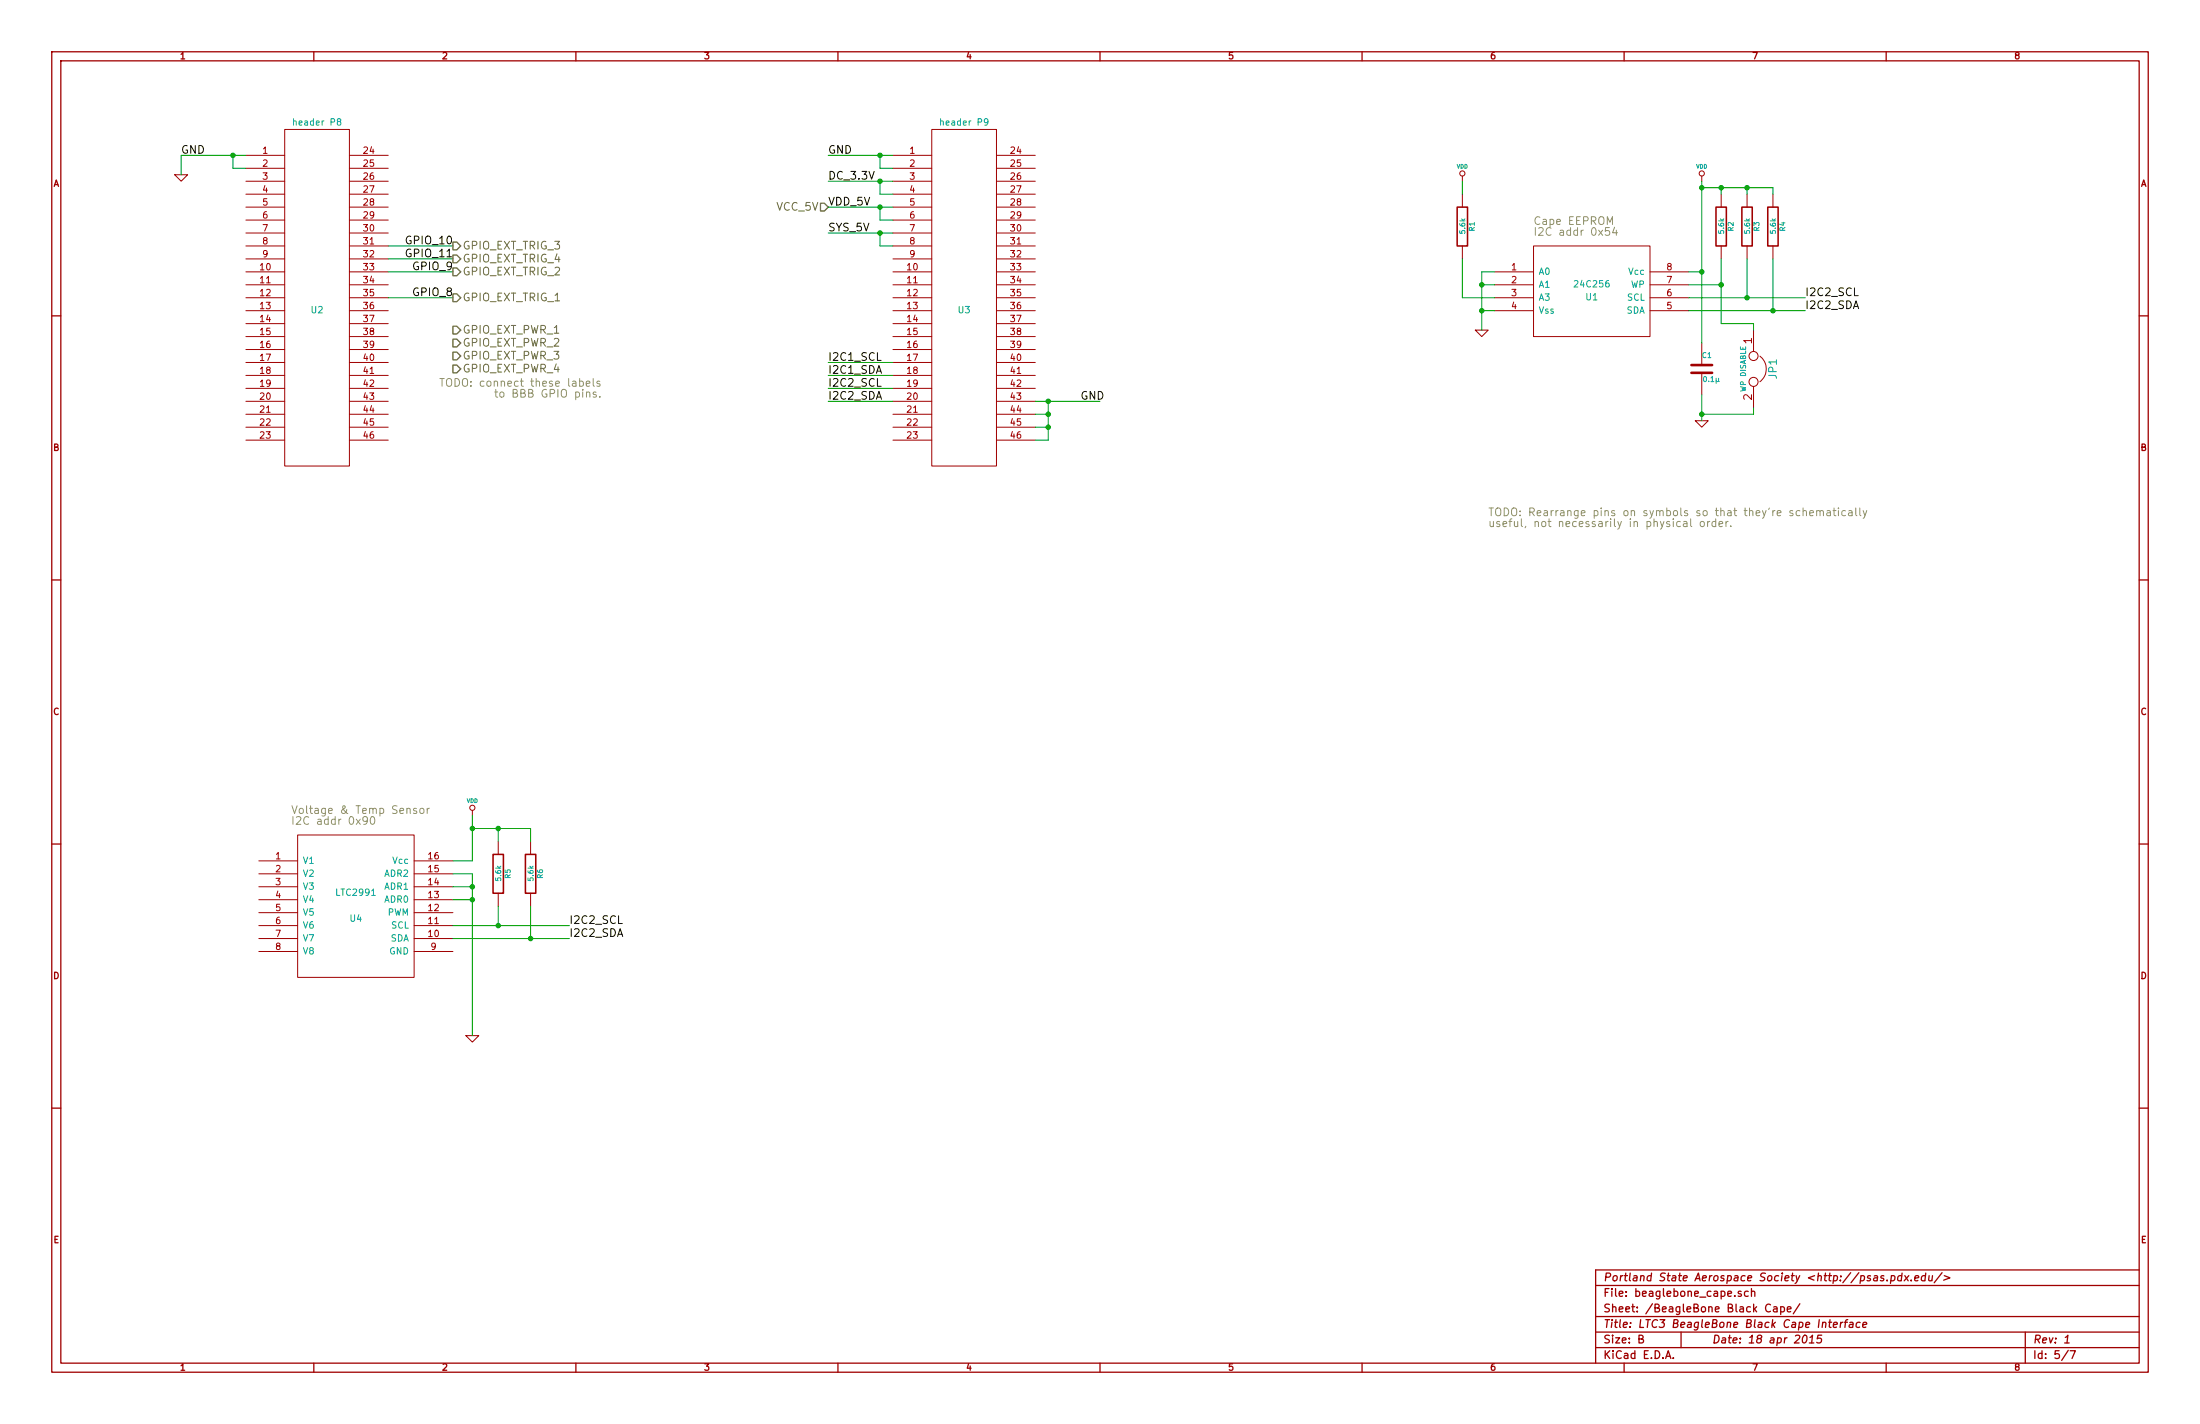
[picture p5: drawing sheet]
EESchema Schematic File Version 2
LIBS:power
LIBS:device
LIBS:transistors
LIBS:conn
LIBS:linear
LIBS:regul
LIBS:74xx
LIBS:cmos4000
LIBS:adc-dac
LIBS:memory
LIBS:xilinx
LIBS:special
LIBS:microcontrollers
LIBS:dsp
LIBS:microchip
LIBS:analog_switches
LIBS:motorola
LIBS:texas
LIBS:intel
LIBS:audio
LIBS:interface
LIBS:digital-audio
LIBS:philips
LIBS:display
LIBS:cypress
LIBS:siliconi
LIBS:opto
LIBS:atmel
LIBS:contrib
LIBS:valves
LIBS:headers
LIBS:DIP_switches
LIBS:LTC299x
LIBS:memory_devices
LIBS:switches
LIBS:Toshiba
LIBS:Launch_Tower_Computer_III-cache
EELAYER 27 0
EELAYER END
$Descr B 17000 11000
encoding utf-8
Sheet 5 7
Title "LTC3 BeagleBone Black Cape Interface"
Date "18 apr 2015"
Rev "1"
Comp "Portland State Aerospace Society <http://psas.pdx.edu/>"
Comment1 ""
Comment2 ""
Comment3 ""
Comment4 ""
$EndDescr
$Comp
L HEADER_2X23 U2
U 1 1
P 2450 2300
F 0 "U2" H 2450 2200 50  0000 C CNN
F 1 "header P8" H 2450 3650 50  0000 C CNN
F 2 "" H 2650 2300 50  0001 C CNN
F 3 "" H 2650 2300 50  0001 C CNN
	1    2450 2300
	1    0    0    -1  
$EndComp
$Comp
L HEADER_2X23 U3
U 1 1
P 7450 2300
F 0 "U3" H 7450 2200 50  0000 C CNN
F 1 "header P9" H 7450 3650 50  0000 C CNN
F 2 "" H 7650 2300 50  0001 C CNN
F 3 "" H 7650 2300 50  0001 C CNN
	1    7450 2300
	1    0    0    -1  
$EndComp
$Comp
L GND #PWR3
U 1 1
P 11450 2550
F 0 "#PWR3" H 11450 2550 30  0001 C CNN
F 1 "GND" H 11450 2480 30  0001 C CNN
F 2 "" H 11450 2550 60  0000 C CNN
F 3 "" H 11450 2550 60  0000 C CNN
	1    11450 2550
	1    0    0    -1  
$EndComp
Text Label 13950 2300 0    60   ~ 0
I2C2_SCL
Text Label 13950 2400 0    60   ~ 0
I2C2_SDA
$Comp
L C C1
U 1 1
P 13150 2850
F 0 "C1" H 13150 2950 40  0000 L CNN
F 1 "0.1μ" H 13156 2765 40  0000 L CNN
F 2 "~" H 13188 2700 30  0000 C CNN
F 3 "~" H 13150 2850 60  0000 C CNN
	1    13150 2850
	1    0    0    -1  
$EndComp
$Comp
L GND #PWR5
U 1 1
P 13150 3250
F 0 "#PWR5" H 13150 3250 30  0001 C CNN
F 1 "GND" H 13150 3180 30  0001 C CNN
F 2 "" H 13150 3250 60  0000 C CNN
F 3 "" H 13150 3250 60  0000 C CNN
	1    13150 3250
	1    0    0    -1  
$EndComp
$Comp
L VDD #PWR4
U 1 1
P 13150 1400
F 0 "#PWR4" H 13150 1500 30  0001 C CNN
F 1 "VDD" H 13150 1510 30  0000 C CNN
F 2 "" H 13150 1400 60  0000 C CNN
F 3 "" H 13150 1400 60  0000 C CNN
	1    13150 1400
	1    0    0    -1  
$EndComp
$Comp
L R R1
U 1 1
P 11300 1750
F 0 "R1" V 11380 1750 40  0000 C CNN
F 1 "5.6k" V 11307 1751 40  0000 C CNN
F 2 "~" V 11230 1750 30  0000 C CNN
F 3 "~" H 11300 1750 30  0000 C CNN
	1    11300 1750
	1    0    0    -1  
$EndComp
$Comp
L R R2
U 1 1
P 13300 1750
F 0 "R2" V 13380 1750 40  0000 C CNN
F 1 "5.6k" V 13307 1751 40  0000 C CNN
F 2 "~" V 13230 1750 30  0000 C CNN
F 3 "~" H 13300 1750 30  0000 C CNN
	1    13300 1750
	1    0    0    -1  
$EndComp
$Comp
L VDD #PWR2
U 1 1
P 11300 1400
F 0 "#PWR2" H 11300 1500 30  0001 C CNN
F 1 "VDD" H 11300 1510 30  0000 C CNN
F 2 "" H 11300 1400 60  0000 C CNN
F 3 "" H 11300 1400 60  0000 C CNN
	1    11300 1400
	1    0    0    -1  
$EndComp
$Comp
L R R3
U 1 1
P 13500 1750
F 0 "R3" V 13580 1750 40  0000 C CNN
F 1 "5.6k" V 13507 1751 40  0000 C CNN
F 2 "~" V 13430 1750 30  0000 C CNN
F 3 "~" H 13500 1750 30  0000 C CNN
	1    13500 1750
	1    0    0    -1  
$EndComp
$Comp
L R R4
U 1 1
P 13700 1750
F 0 "R4" V 13780 1750 40  0000 C CNN
F 1 "5.6k" V 13707 1751 40  0000 C CNN
F 2 "~" V 13630 1750 30  0000 C CNN
F 3 "~" H 13700 1750 30  0000 C CNN
	1    13700 1750
	1    0    0    -1  
$EndComp
Text Label 6400 3000 0    60   ~ 0
I2C2_SCL
Text Label 6400 3100 0    60   ~ 0
I2C2_SDA
Text Label 6400 1200 0    60   ~ 0
GND
Text Label 6400 1400 0    60   ~ 0
DC_3.3V
Text Label 6400 1600 0    60   ~ 0
VDD_5V
Text Label 6400 1800 0    60   ~ 0
SYS_5V
Text Label 8350 3100 0    60   ~ 0
GND
Text Label 1400 1200 0    60   ~ 0
GND
Text HLabel 6400 1600 0    60   Input ~ 0
VCC_5V
$Comp
L LTC2991 U4
U 1 1
P 2750 7000
F 0 "U4" H 2750 6900 50  0000 C CNN
F 1 "LTC2991" H 2750 7100 50  0000 C CNN
F 2 "" H 2750 7000 50  0001 C CNN
F 3 "" H 2750 7000 50  0001 C CNN
	1    2750 7000
	1    0    0    -1  
$EndComp
Text Notes 11850 1750 0    60   ~ 0
Cape EEPROM\nI2C addr 0x54
Text Notes 2250 6300 0    60   ~ 0
Voltage & Temp Sensor\nI2C addr 0x90
$Comp
L 24C256 U1
U 1 1
P 12300 2250
F 0 "U1" H 12300 2200 50  0000 C CNN
F 1 "24C256" H 12300 2300 50  0000 C CNN
F 2 "~" H 12300 2550 50  0001 C CNN
F 3 "~" H 12300 1950 50  0001 C CNN
	1    12300 2250
	1    0    0    -1  
$EndComp
$Comp
L JUMPER JP1
U 1 1
P 13550 2850
F 0 "JP1" H 13550 3000 60  0000 C CNN
F 1 "WP DISABLE" H 13550 2770 40  0000 C CNN
F 2 "~" H 13550 2850 60  0000 C CNN
F 3 "~" H 13550 2850 60  0000 C CNN
	1    13550 2850
	0    1    1    0   
$EndComp
$Comp
L VDD #PWR6
U 1 1
P 3650 6300
F 0 "#PWR6" H 3650 6400 30  0001 C CNN
F 1 "VDD" H 3650 6410 30  0000 C CNN
F 2 "" H 3650 6300 60  0000 C CNN
F 3 "" H 3650 6300 60  0000 C CNN
	1    3650 6300
	1    0    0    -1  
$EndComp
$Comp
L GND #PWR7
U 1 1
P 3650 8000
F 0 "#PWR7" H 3650 8000 30  0001 C CNN
F 1 "GND" H 3650 7930 30  0001 C CNN
F 2 "" H 3650 8000 60  0000 C CNN
F 3 "" H 3650 8000 60  0000 C CNN
	1    3650 8000
	1    0    0    -1  
$EndComp
$Comp
L R R5
U 1 1
P 3850 6750
F 0 "R5" V 3930 6750 40  0000 C CNN
F 1 "5.6k" V 3857 6751 40  0000 C CNN
F 2 "~" V 3780 6750 30  0000 C CNN
F 3 "~" H 3850 6750 30  0000 C CNN
	1    3850 6750
	1    0    0    -1  
$EndComp
$Comp
L R R6
U 1 1
P 4100 6750
F 0 "R6" V 4180 6750 40  0000 C CNN
F 1 "5.6k" V 4107 6751 40  0000 C CNN
F 2 "~" V 4030 6750 30  0000 C CNN
F 3 "~" H 4100 6750 30  0000 C CNN
	1    4100 6750
	1    0    0    -1  
$EndComp
Text Label 4400 7250 0    60   ~ 0
I2C2_SDA
Text Label 4400 7150 0    60   ~ 0
I2C2_SCL
Wire Wire Line
	11450 2400 11550 2400
Wire Wire Line
	11450 2100 11450 2550
Wire Wire Line
	13050 2300 13950 2300
Wire Wire Line
	13050 2400 13950 2400
Wire Wire Line
	13150 2100 13050 2100
Wire Wire Line
	13050 2200 13300 2200
Wire Wire Line
	13150 3050 13150 3250
Wire Wire Line
	13500 2000 13500 2300
Connection ~ 13500 2300
Wire Wire Line
	13700 2000 13700 2400
Connection ~ 13700 2400
Wire Wire Line
	13300 1500 13300 1450
Wire Wire Line
	13150 1450 13700 1450
Wire Wire Line
	13500 1450 13500 1500
Connection ~ 13300 1450
Wire Wire Line
	13700 1450 13700 1500
Connection ~ 13500 1450
Wire Wire Line
	6900 3000 6400 3000
Wire Wire Line
	6900 3100 6400 3100
Wire Wire Line
	6400 1200 6900 1200
Wire Wire Line
	6900 1300 6800 1300
Wire Wire Line
	6800 1300 6800 1200
Connection ~ 6800 1200
Wire Wire Line
	6400 1400 6900 1400
Wire Wire Line
	6900 1500 6800 1500
Wire Wire Line
	6800 1500 6800 1400
Connection ~ 6800 1400
Wire Wire Line
	6400 1600 6900 1600
Wire Wire Line
	6900 1700 6800 1700
Wire Wire Line
	6800 1700 6800 1600
Connection ~ 6800 1600
Wire Wire Line
	6400 1800 6900 1800
Wire Wire Line
	6900 1900 6800 1900
Wire Wire Line
	6800 1900 6800 1800
Connection ~ 6800 1800
Wire Wire Line
	8000 3200 8100 3200
Wire Wire Line
	8100 3100 8100 3400
Connection ~ 8100 3100
Wire Wire Line
	8100 3300 8000 3300
Connection ~ 8100 3200
Wire Wire Line
	8100 3400 8000 3400
Connection ~ 8100 3300
Wire Wire Line
	1400 1200 1900 1200
Wire Wire Line
	1900 1300 1800 1300
Wire Wire Line
	1800 1300 1800 1200
Connection ~ 1800 1200
Wire Wire Line
	11300 1400 11300 1500
Wire Wire Line
	11550 2200 11450 2200
Connection ~ 11450 2400
Wire Wire Line
	11550 2100 11450 2100
Connection ~ 11450 2200
Wire Wire Line
	13550 3150 13550 3200
Wire Wire Line
	13550 3200 13150 3200
Connection ~ 13150 3200
Wire Wire Line
	11550 2300 11300 2300
Wire Wire Line
	11300 2300 11300 2000
Wire Wire Line
	13150 1400 13150 2650
Connection ~ 13150 2100
Connection ~ 13150 1450
Wire Wire Line
	13300 2000 13300 2500
Wire Wire Line
	13300 2500 13550 2500
Wire Wire Line
	13550 2500 13550 2550
Connection ~ 13300 2200
Wire Wire Line
	3500 6750 3650 6750
Wire Wire Line
	3650 6750 3650 8000
Wire Wire Line
	3500 6850 3650 6850
Connection ~ 3650 6850
Wire Wire Line
	3650 6650 3500 6650
Wire Wire Line
	3650 6300 3650 6650
Connection ~ 3850 7150
Connection ~ 4100 7250
Wire Wire Line
	8000 3100 8500 3100
$Comp
L GND #PWR1
U 1 1
P 1400 1350
F 0 "#PWR1" H 1400 1350 30  0001 C CNN
F 1 "GND" H 1400 1280 30  0001 C CNN
F 2 "" H 1400 1350 60  0000 C CNN
F 3 "" H 1400 1350 60  0000 C CNN
	1    1400 1350
	1    0    0    -1  
$EndComp
Wire Wire Line
	1400 1350 1400 1200
Wire Wire Line
	6900 2800 6400 2800
Wire Wire Line
	6900 2900 6400 2900
Text Label 6400 2800 0    60   ~ 0
I2C1_SCL
Text Label 6400 2900 0    60   ~ 0
I2C1_SDA
Wire Wire Line
	3500 6950 3650 6950
Connection ~ 3650 6950
Wire Wire Line
	3500 7150 4400 7150
Wire Wire Line
	3500 7250 4400 7250
Wire Wire Line
	3850 7150 3850 7000
Wire Wire Line
	4100 7000 4100 7250
Wire Wire Line
	3850 6500 3850 6400
Wire Wire Line
	3650 6400 4100 6400
Connection ~ 3650 6400
Wire Wire Line
	4100 6400 4100 6500
Connection ~ 3850 6400
Wire Wire Line
	3000 1900 3500 1900
Wire Wire Line
	3000 2000 3500 2000
Wire Wire Line
	3000 2300 3500 2300
Wire Wire Line
	3000 2100 3500 2100
Text Label 3500 1900 2    60   ~ 0
GPIO_10
Text Label 3500 2000 2    60   ~ 0
GPIO_11
Text Label 3500 2300 2    60   ~ 0
GPIO_8
Text Label 3500 2100 2    60   ~ 0
GPIO_9
Text Notes 11500 4000 0    60   ~ 0
TODO: Rearrange pins on symbols so that they're schematically\nuseful, not necessarily in physical order.
Text HLabel 3500 2300 2    60   Output ~ 0
GPIO_EXT_TRIG_1
Text HLabel 3500 2100 2    60   Output ~ 0
GPIO_EXT_TRIG_2
Text HLabel 3500 1900 2    60   Output ~ 0
GPIO_EXT_TRIG_3
Text HLabel 3500 2000 2    60   Output ~ 0
GPIO_EXT_TRIG_4
Text HLabel 3500 2550 2    60   Output ~ 0
GPIO_EXT_PWR_1
Text HLabel 3500 2650 2    60   Output ~ 0
GPIO_EXT_PWR_2
Text HLabel 3500 2750 2    60   Output ~ 0
GPIO_EXT_PWR_3
Text HLabel 3500 2850 2    60   Output ~ 0
GPIO_EXT_PWR_4
Text Notes 4650 3000 2    60   ~ 0
TODO: connect these labels\nto BBB GPIO pins.
$EndSCHEMATC
